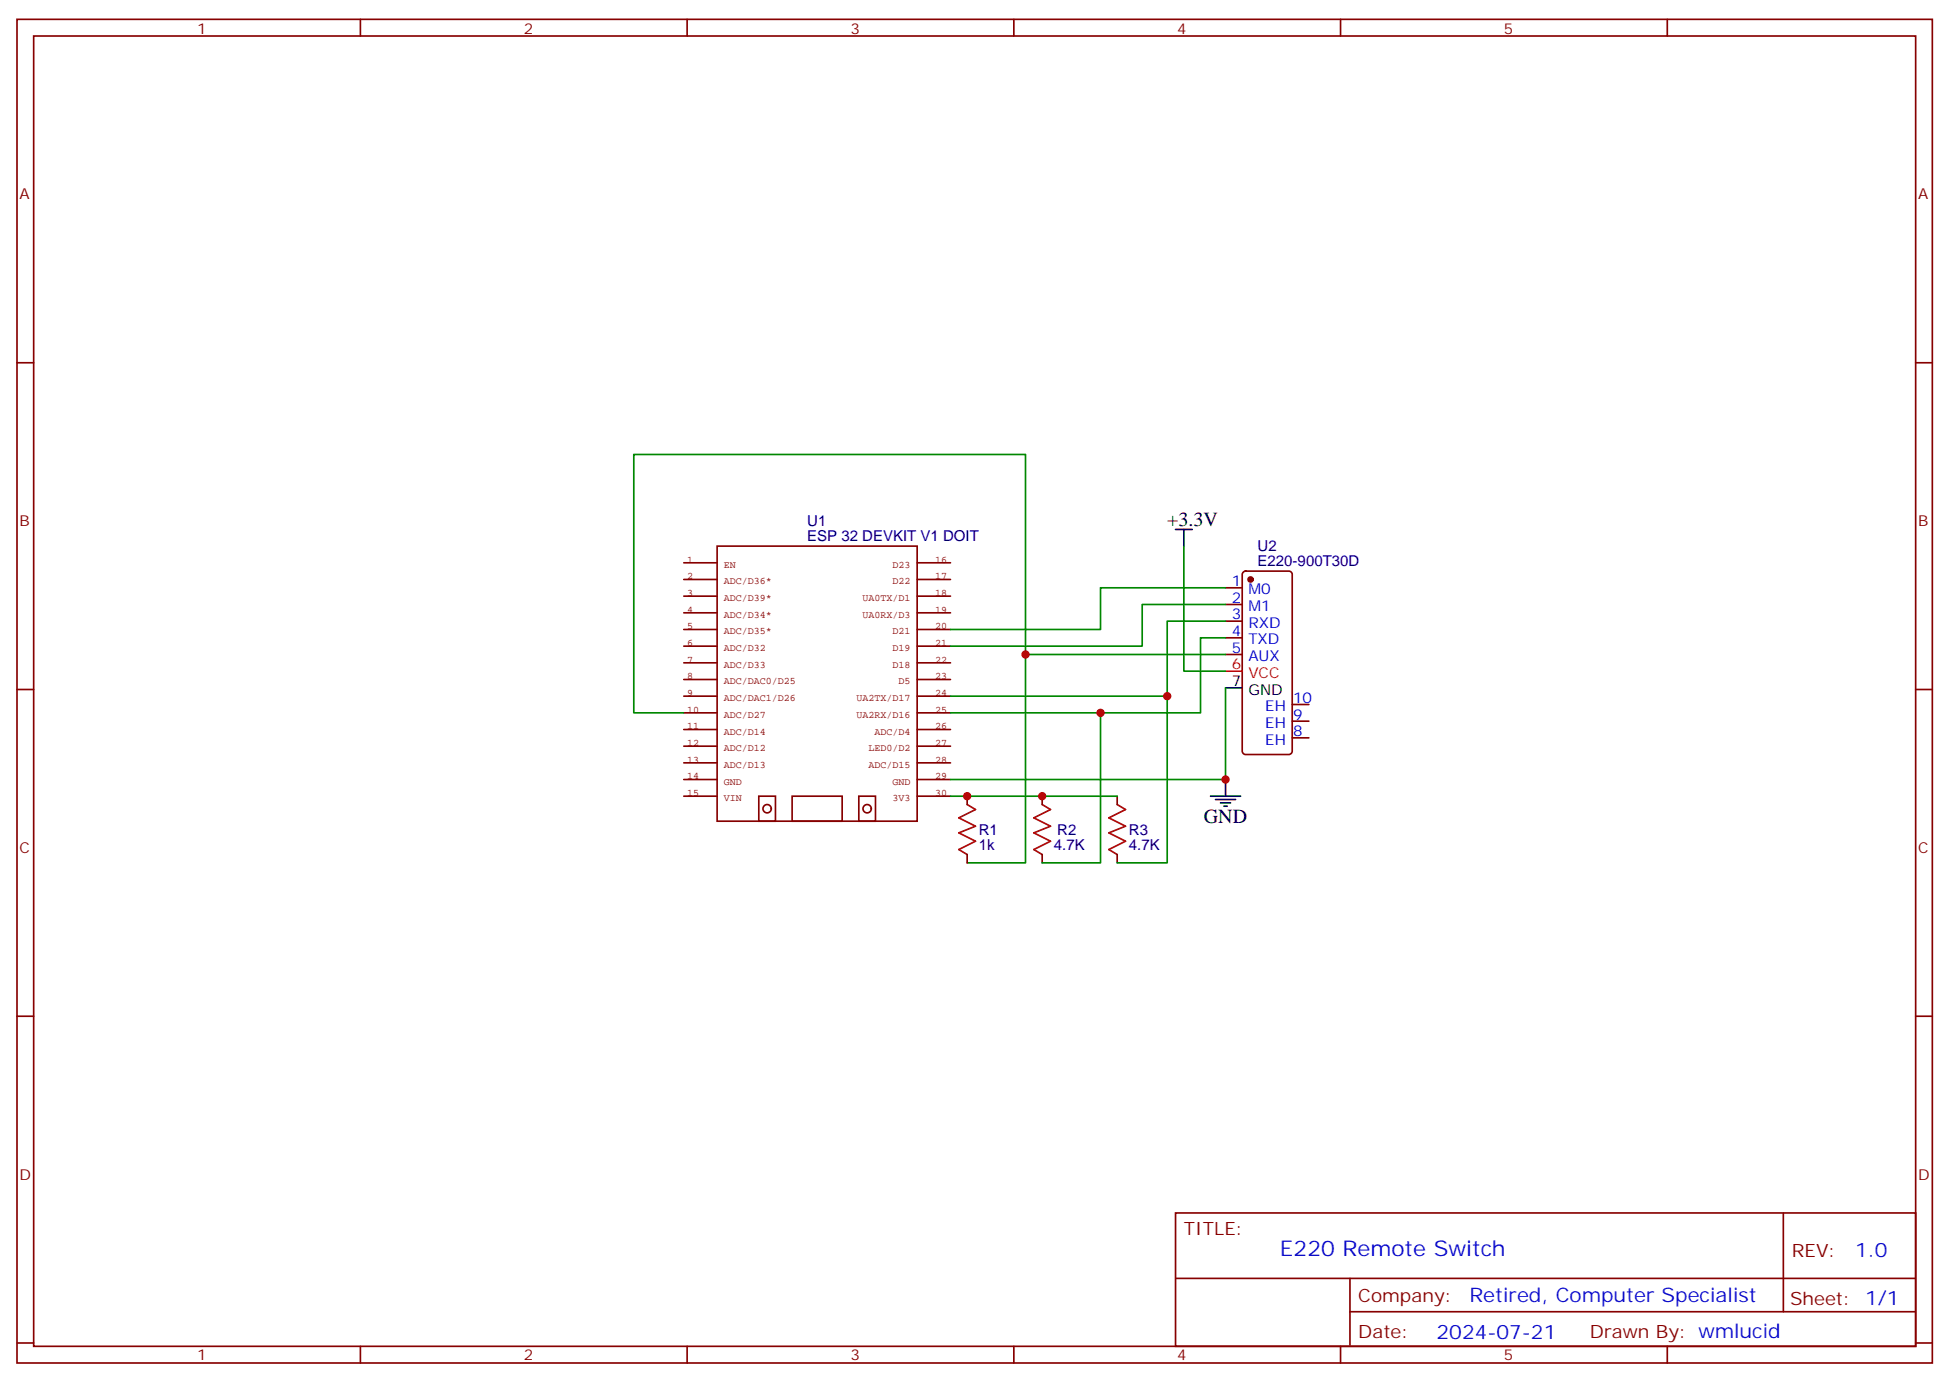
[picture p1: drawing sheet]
<svg xmlns="http://www.w3.org/2000/svg" width="412mm" height="292mm" viewBox="0 0 412 292" stroke-linecap="round" stroke-linejoin="round" font-family="sans-serif">
<g fill="none" stroke="#870000" stroke-width=".35">
<path d="M3.6 4.1h405.3v284.3h-405.3zM7.1 7.6h398.3v277.3h-398.3zM76.3 4.1v3.5M145.4 4.1v3.5M214.6 4.1v3.5M283.7 4.1v3.5M352.8 4.1v3.5M3.6 76.8h3.5M405.4 76.8h3.5M259.4 124.4h3.5M259.4 127.9h3.5M259.4 131.4h3.5"/>
<path d="M259.4 135h3.5M259.4 138.5h3.5M263.1 121.1l.5-.2h9.2a.71 .71 0 0 1 .7 .7v37.4a.76 .76 0 0 1-.7 .7h-9.2a.76 .76 0 0 1-.7-.7v-37.4zM3.6 145.9h3.5M273.5 152.6h3.5M273.5 156.1h3.5M273.5 149.1h3.5M405.4 145.9h3.5M204.7 168.5v1.8M220.6 168.5v1.8M236.4 168.5v1.8M204.7 180.8v1.8"/>
<path d="M220.6 180.8v1.8M236.4 180.8v1.8M3.6 215.1h3.5M405.4 215.1h3.5M248.8 256.7h156.6v28.2h-156.6zM377.4 256.7v20.9M248.8 270.5h156.5M285.7 277.6h119.6M285.7 270.5v14.1M3.6 284.2h3.5M76.3 284.9v3.5M145.4 284.9v3.5"/>
<path d="M214.6 284.9v3.5M283.7 284.9v3.5M352.8 284.9v3.5M405.4 284.2h3.5"/>
</g>
<circle cx="264.7" cy="122.6" r=".53" fill="#870000" stroke="#870000" stroke-width=".35"/>
<path d="M259.4 142h3.5" fill="none" stroke="#f00" stroke-width=".35"/>
<path d="M248.8 112h3.5M250.5 112v3.6M259.4 145.6h3.5M256.2 168.5h6.3M257.2 169.2h4.3M258.3 169.9h2.1M259 170.6h.7M259.4 165v3.5" fill="none" stroke="#000" stroke-width=".35"/>
<g fill="none" stroke="#850000" stroke-width=".35">
<path d="M144.7 119.1h7.1M151.8 115.6h42.3v58.2h-42.3zM194.1 119.1h7.1M144.7 122.6h7.1M144.7 126.2h7.1M144.7 129.7h7.1M144.7 133.2h7.1M144.7 136.7h7.1M194.1 122.6h7.1M194.1 126.2h7.1M194.1 129.7h7.1M194.1 133.2h7.1"/>
<path d="M194.1 136.7h7.1M144.7 150.8h7.1M144.7 154.4h7.1M144.7 157.9h7.1M144.7 140.3h7.1M144.7 143.8h7.1M144.7 147.3h7.1M194.1 150.8h7.1M194.1 154.4h7.1M194.1 157.9h7.1M194.1 140.3h7.1M194.1 143.8h7.1"/>
<path d="M194.1 147.3h7.1M144.7 161.4h7.1M144.7 165h7.1M144.7 168.5h7.1M160.6 168.5h3.5v5.3h-3.5zM167.6 168.5h10.6v5.3h-10.6zM181.8 168.5h3.5v5.3h-3.5zM194.1 161.4h7.1M194.1 165h7.1M194.1 168.5h7.1"/>
<circle cx="162.3" cy="171.1" r=".88"/>
<circle cx="183.5" cy="171.1" r=".88"/>
</g>
<path d="M250.5 115.6v26.4h8.9M217 138.5v-42.3h-82.9v54.6h10.6M259.4 124.4h-26.5v8.8h-31.7M259.4 127.9h-17.7v8.8h-40.5M259.4 131.4h-12.4v15.9h-45.8M259.4 135h-5.3v15.8h-52.9M259.4 138.5h-42.4v44.1h-12.3M232.9 150.8v31.8h-12.3M247 147.3v35.3h-10.6M259.4 145.6v19.4h-58.2M201.2 168.5h35.2" fill="none" stroke="#008700" stroke-width=".35"/>
<path d="M204.7 170.3l1.7 1-3.5 1.8 3.5 1.7-3.5 1.4 3.5 1.8-3.5 1.8 1.8 1M220.6 170.3l1.7 1-3.5 1.8 3.5 1.7-3.5 1.4 3.5 1.8-3.5 1.8 1.8 1M236.4 170.3l1.8 1-3.5 1.8 3.5 1.7-3.5 1.4 3.5 1.8-3.5 1.8 1.7 1" fill="none" stroke="#a10000" stroke-width=".35"/>
<g fill="#c00">
<circle cx="259.4" cy="165" r=".88"/>
<circle cx="232.9" cy="150.8" r=".88"/>
<circle cx="247" cy="147.3" r=".88"/>
<circle cx="220.6" cy="168.5" r=".88"/>
<circle cx="217" cy="138.5" r=".88"/>
<circle cx="204.7" cy="168.5" r=".88"/>
</g>
<text font-size="4.6" fill="#00f" x="270.9" y="265.7">E220 Remote Switch</text>
<g font-size="4.2">
<text x="247" y="111.3">+3.3V</text>
<text x="254.8" y="174.1">GND</text>
</g>
<g font-size="4.2" fill="#00f">
<text x="392.6" y="265.9">1.0</text>
<text x="311" y="275.5">Retired, Computer Specialist</text>
<text x="304" y="283.3">2024-07-21</text>
</g>
<g font-size="3.9" fill="#800">
<text x="250.5" y="261.3">TITLE:</text>
<text x="379.2" y="265.9">REV:</text>
<text x="287.5" y="275.5">Company:</text>
<text x="378.8" y="276.1">Sheet: 1/1</text>
<text x="287.5" y="283.1">Date:</text>
<text x="336.5" y="283.2">Drawn By: wmlucid</text>
</g>
<g font-size="3.2" fill="#800">
<text x="41.7" y="7.1">1</text>
<text x="110.8" y="7.1">2</text>
<text x="180" y="7.1">3</text>
<text x="249.1" y="7.1">4</text>
<text x="318.3" y="7.1">5</text>
<text x="4.1" y="42.2">A</text>
<text x="405.9" y="42.2">A</text>
<text x="4.1" y="111.3">B</text>
<text x="405.9" y="111.3">B</text>
<text x="4.1" y="180.5">C</text>
<text x="405.9" y="180.5">C</text>
<text x="4.1" y="249.6">D</text>
<text x="405.9" y="249.6">D</text>
<text x="41.7" y="287.9">1</text>
<text x="110.8" y="287.9">2</text>
<text x="180" y="287.9">3</text>
<text x="249.1" y="287.9">4</text>
<text x="318.3" y="287.9">5</text>
</g>
<g font-size="3.2" fill="#000080">
<text x="170.8" y="111.3">U1</text>
<text x="170.8" y="114.5">ESP 32 DEVKIT V1 DOIT</text>
<text x="266.2" y="119.8">E220-900T30D</text>
<text x="266.2" y="116.6">U2</text>
<text x="207.2" y="179.8">1k</text>
<text x="207.2" y="176.7">R1</text>
<text x="223" y="179.9">4.7K</text>
<text x="223.7" y="176.7">R2</text>
<text x="238.9" y="179.9">4.7K</text>
<text x="238.9" y="176.7">R3</text>
</g>
<g font-size="3.2" fill="#00f">
<text x="260.7" y="124">1</text>
<text x="264.2" y="125.8">M0</text>
<text x="260.7" y="127.6">2</text>
<text x="260.7" y="131.1">3</text>
<text x="264.2" y="129.3">M1</text>
<text x="260.7" y="134.6">4</text>
<text x="264.2" y="132.9">RXD</text>
<text x="264.2" y="136.4">TXD</text>
<text x="260.7" y="138.1">5</text>
<text x="264.2" y="139.9">AUX</text>
<text x="273.6" y="148.7">10</text>
<text x="267.8" y="154">EH</text>
<text x="267.8" y="150.5">EH</text>
<text x="273.6" y="152.3">9</text>
<text x="273.6" y="155.8">8</text>
<text x="267.8" y="157.6">EH</text>
</g>
<g font-size="3.2" fill="#f00">
<text x="260.7" y="141.7">6</text>
<text x="264.2" y="143.4">VCC</text>
</g>
<g font-size="3.2">
<text x="260.7" y="145.2">7</text>
<text x="264.2" y="147">GND</text>
</g>
<g font-size="2.1" fill="#840000">
<text x="145.4" y="119.1">1</text>
<text x="197.9" y="119.1">16</text>
<text x="145.4" y="122.6">2</text>
<text x="153.2" y="120.2">EN</text>
<text x="153.2" y="123.7">ADC/D36*</text>
<text x="188.9" y="120.2">D23</text>
<text x="188.9" y="123.7">D22</text>
<text x="197.9" y="122.6">17</text>
<text x="145.4" y="126.1">3</text>
<text x="145.4" y="129.6">4</text>
<text x="153.2" y="127.2">ADC/D39*</text>
<text x="153.2" y="130.7">ADC/D34*</text>
<text x="182.5" y="127.2">UA0TX/D1</text>
<text x="182.5" y="130.7">UA0RX/D3</text>
<text x="197.9" y="126.1">18</text>
<text x="197.9" y="129.6">19</text>
<text x="145.4" y="133.2">5</text>
<text x="145.4" y="136.7">6</text>
<text x="153.2" y="134.3">ADC/D35*</text>
<text x="153.2" y="137.8">ADC/D32</text>
<text x="188.9" y="134.3">D21</text>
<text x="188.9" y="137.8">D19</text>
<text x="197.9" y="133.2">20</text>
<text x="197.9" y="136.7">21</text>
<text x="145.4" y="140.2">7</text>
<text x="145.4" y="143.8">8</text>
<text x="153.2" y="141.3">ADC/D33</text>
<text x="188.9" y="141.3">D18</text>
<text x="197.9" y="140.2">22</text>
<text x="197.9" y="143.8">23</text>
<text x="145.4" y="147.3">9</text>
<text x="153.2" y="144.9">ADC/DAC0/D25</text>
<text x="153.2" y="148.4">ADC/DAC1/D26</text>
<text x="181.3" y="148.4">UA2TX/D17</text>
<text x="190.1" y="144.9">D5</text>
<text x="197.9" y="147.3">24</text>
<text x="145.4" y="150.8">10</text>
<text x="145.4" y="154.3">11</text>
<text x="153.2" y="151.9">ADC/D27</text>
<text x="153.2" y="155.4">ADC/D14</text>
<text x="181.3" y="151.9">UA2RX/D16</text>
<text x="185.1" y="155.4">ADC/D4</text>
<text x="197.9" y="150.8">25</text>
<text x="197.9" y="154.3">26</text>
<text x="145.4" y="157.9">12</text>
<text x="145.4" y="161.4">13</text>
<text x="153.2" y="159">ADC/D12</text>
<text x="183.8" y="159">LED0/D2</text>
<text x="197.9" y="157.9">27</text>
<text x="197.9" y="161.4">28</text>
<text x="145.4" y="164.9">14</text>
<text x="153.2" y="162.5">ADC/D13</text>
<text x="153.2" y="166">GND</text>
<text x="183.8" y="162.5">ADC/D15</text>
<text x="188.9" y="166">GND</text>
<text x="197.9" y="164.9">29</text>
<text x="145.4" y="168.5">15</text>
<text x="153.2" y="169.5">VIN</text>
<text x="188.9" y="169.5">3V3</text>
<text x="197.9" y="168.5">30</text>
</g>
</svg>
